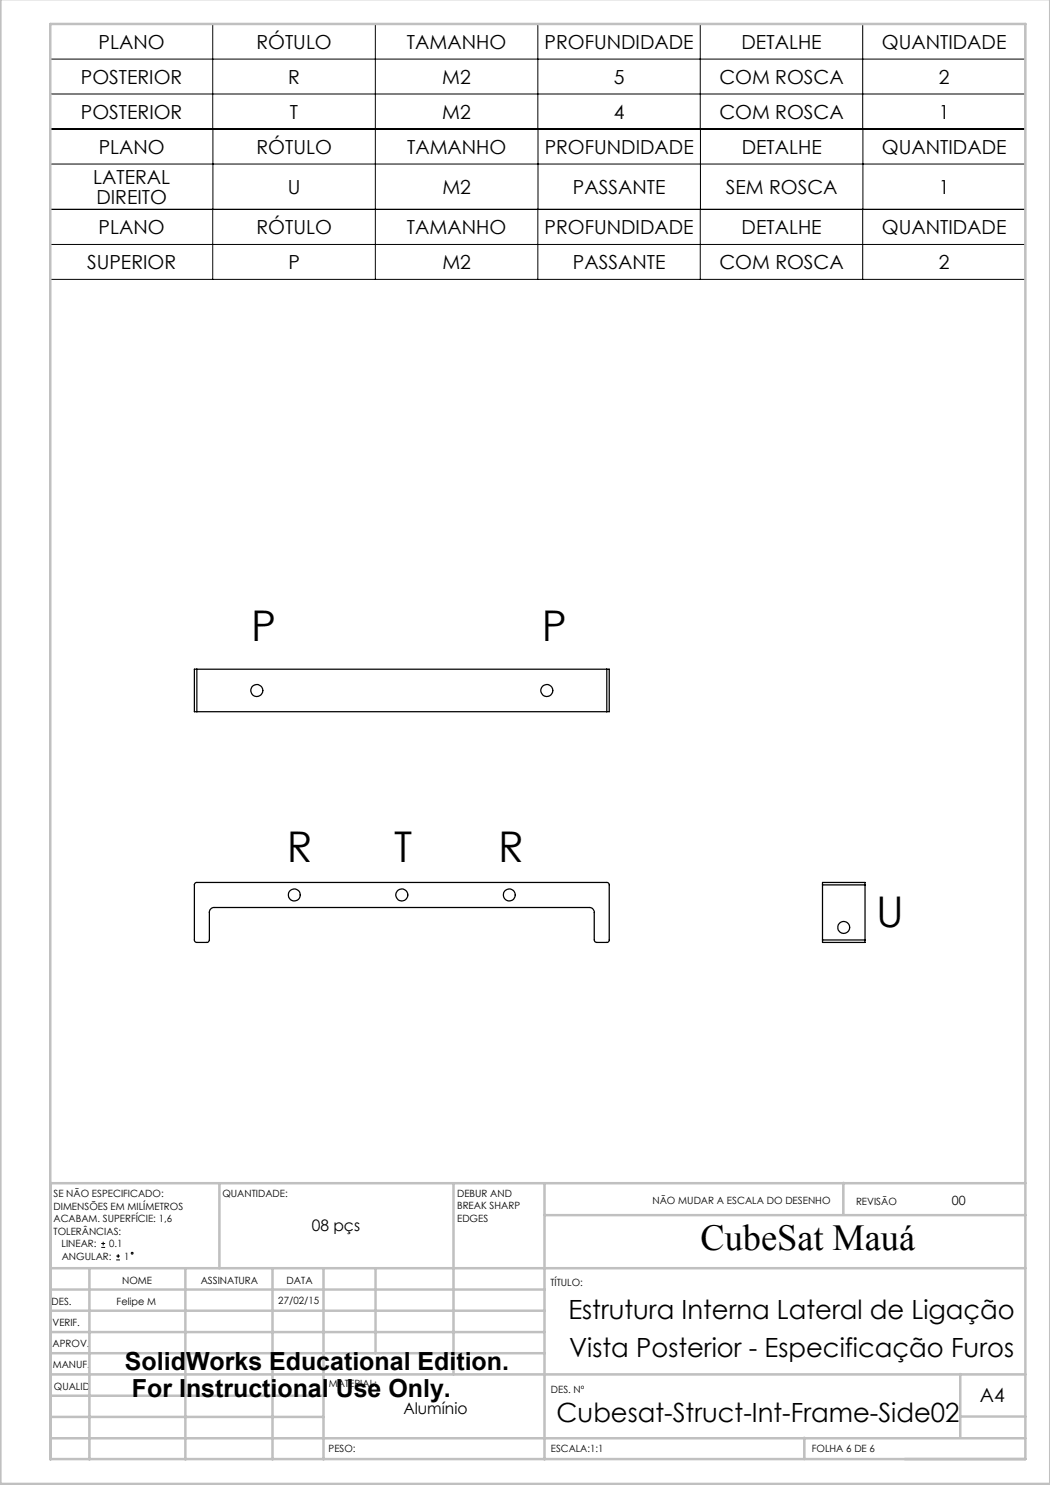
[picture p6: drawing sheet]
<svg xmlns="http://www.w3.org/2000/svg" width="210mm" height="297mm" viewBox="0 0 210 297" stroke-linecap="round" stroke-linejoin="round" font-family="sans-serif">
<g fill="none" stroke="#000" stroke-width=".2">
<path d="M10.1 18.8h195M10.1 11.8h195M42.5 4.8v21M75.1 4.8v51.1M107.6 4.8v21M140.1 4.8v21M172.5 4.8v21M10.1 25.8v16.1M10.1 32.8h195M42.6 25.8v16.1M107.6 25.8v16.1M140.1 25.8v16.1"/>
<path d="M172.6 25.8v16.1M205.1 25.8h-195v-21h195v51.1h-195v-14h195M10.1 48.9h195M42.5 41.9v14M107.6 41.9v14M140.1 41.9v14M172.5 41.9v14M20.2 249.5h.8M20.2 248.7h.8M20.6 248.4v.7M23.2 252h.8M23.2 251.2h.8"/>
<path d="M23.6 250.8v.8"/>
<circle cx="26.4" cy="250.6" r=".19"/>
</g>
<g fill="none" stroke="#c0c0c0" stroke-width=".5">
<path d="M.1 -.1v296.9h209.9v-296.9M10.1 4.8h195v287h-195zM43.9 236.6v17M90.7 236.6v38.3M108.9 236.6v55.3M168.7 236.6v6.3M205.1 236.6h-195v55.3M10.1 253.6h195M10.1 257.9h98.8M17.9 253.6v38.3M37.1 253.6v38.3M54.5 253.6v38.3"/>
<path d="M64.7 253.6v38.3M75.1 253.6v17M108.9 243h96.2M10.1 270.6h98.8M10.1 266.4h98.8M10.1 262.1h98.8M10.1 279.1h54.6M10.1 274.9h195M192.1 274.8v12.7M10.1 287.7h195M10.1 283.4h54.6M160.9 287.5v4.3"/>
<path d="M192.1 283.3h13"/>
</g>
<g fill="none" stroke="#000" stroke-width=".25">
<path d="M39.4 133.8h-.5v8.5h.5M39.4 133.8v8.5M39.4 133.8h82M121.4 133.8h.4v8.5h-.4M121.4 133.8v8.5M39.4 142.3h82M38.9 176.7l.4-.2h82.2l.3 .4v11.2l-.2 .4h-2.3l-.4-.3v-5.7a.96 .96 0 0 0-1-1h-75a.96 .96 0 0 0-1 1v5.5l-.1 .3-.3 .2h-2.3l-.3-.4zM164.5 177v-.5h8.5v.5M164.5 177h8.5M164.5 177v11M173 177v11M164.5 188v.5h8.5v-.5"/>
<path d="M164.5 188h8.5"/>
<circle cx="51.4" cy="138.1" r="1.21"/>
<circle cx="109.4" cy="138.1" r="1.2"/>
<circle cx="58.8" cy="179" r="1.2"/>
<circle cx="80.4" cy="179" r="1.21"/>
<circle cx="101.9" cy="179" r="1.2"/>
<circle cx="168.7" cy="185.5" r="1.2"/>
</g>
<g font-size="8.5">
<text x="50.3" y="128.3">P</text>
<text x="108.4" y="128.3">P</text>
<text x="57.4" y="172.5">R</text>
<text x="78.9" y="172.5">T</text>
<text x="99.7" y="172.5">R</text>
<text x="175.3" y="185.3">U</text>
</g>
<text font-size="7.3" x="140.1" y="249.9">CubeSat Mauá</text>
<g font-size="5.3">
<text x="113.7" y="263.7">Estrutura Interna Lateral de Ligação</text>
<text x="113.8" y="271.4">Vista Posterior - Especificação Furos</text>
<text x="111.3" y="284.3">Cubesat-Struct-Int-Frame-Side02</text>
</g>
<g font-size="5">
<text x="25" y="273.9">SolidWorks Educational Edition.</text>
<text x="26.4" y="279.4">For Instructional Use Only.</text>
</g>
<g font-size="3.9">
<text x="19.7" y="9.8">PLANO</text>
<text x="51.3" y="9.8">RÓTULO</text>
<text x="81.4" y="9.8">TAMANHO</text>
<text x="108.9" y="9.8">PROFUNDIDADE</text>
<text x="148.3" y="9.8">DETALHE</text>
<text x="176.4" y="9.8">QUANTIDADE</text>
<text x="16.2" y="16.8">POSTERIOR</text>
<text x="57.6" y="16.8">R</text>
<text x="88.5" y="16.8">M2</text>
<text x="122.7" y="16.8">5</text>
<text x="143.9" y="16.8">COM ROSCA</text>
<text x="187.7" y="16.8">2</text>
<text x="16.2" y="23.8">POSTERIOR</text>
<text x="58" y="23.8">T</text>
<text x="88.5" y="23.8">M2</text>
<text x="122.7" y="23.8">4</text>
<text x="143.9" y="23.8">COM ROSCA</text>
<text x="187.7" y="23.8">1</text>
<text x="19.7" y="30.7">PLANO</text>
<text x="51.3" y="30.7">RÓTULO</text>
<text x="81.4" y="30.7">TAMANHO</text>
<text x="108.9" y="30.7">PROFUNDIDADE</text>
<text x="148.3" y="30.7">DETALHE</text>
<text x="176.4" y="30.7">QUANTIDADE</text>
<text x="18.6" y="36.8">LATERAL</text>
<text x="19.3" y="40.7">DIREITO</text>
<text x="57.6" y="38.8">U</text>
<text x="88.5" y="38.8">M2</text>
<text x="114.6" y="38.8">PASSANTE</text>
<text x="145.2" y="38.8">SEM ROSCA</text>
<text x="187.8" y="38.8">1</text>
<text x="19.7" y="46.8">PLANO</text>
<text x="51.3" y="46.8">RÓTULO</text>
<text x="81.4" y="46.8">TAMANHO</text>
<text x="108.9" y="46.8">PROFUNDIDADE</text>
<text x="148.3" y="46.8">DETALHE</text>
<text x="176.4" y="46.8">QUANTIDADE</text>
<text x="17.4" y="53.8">SUPERIOR</text>
<text x="57.7" y="53.8">P</text>
<text x="88.5" y="53.8">M2</text>
<text x="114.6" y="53.8">PASSANTE</text>
<text x="143.9" y="53.8">COM ROSCA</text>
<text x="187.8" y="53.8">2</text>
<text x="196" y="280.4">A4</text>
</g>
<g font-size="3.2">
<text x="62.3" y="246.3">08 pçs</text>
<text x="80.7" y="282.8">Alumínio</text>
</g>
<text font-size="2.5" x="190.4" y="240.9">00</text>
<g font-size="2">
<text x="10.7" y="239.5">SE NÃO ESPECIFICADO:</text>
<text x="44.5" y="239.5">QUANTIDADE:</text>
<text x="91.4" y="239.4">DEBUR AND</text>
<text x="10.7" y="242">DIMENSÕES EM MILÍMETROS</text>
<text x="10.7" y="244.5">ACABAM. SUPERFÍCIE: 1,6</text>
<text x="91.4" y="241.9">BREAK SHARP</text>
<text x="91.4" y="244.4">EDGES</text>
<text x="130.5" y="240.8">NÃO MUDAR A ESCALA DO DESENHO</text>
<text x="171.2" y="241">REVISÃO</text>
<text x="10.7" y="247">TOLERÂNCIAS:</text>
<text x="12.3" y="249.5">LINEAR:</text>
<text x="12.3" y="252">ANGULAR:</text>
<text x="21.8" y="249.5">0.1</text>
<text x="24.8" y="252">1</text>
<text x="24.4" y="256.9">NOME</text>
<text x="40.1" y="256.8">ASSINATURA</text>
<text x="57.3" y="256.8">DATA</text>
<text x="110.1" y="257.1">TÍTULO:</text>
<text x="10.3" y="260.9">DES.</text>
<text x="23.3" y="261">Felipe M</text>
<text x="55.7" y="260.8">27/02/15</text>
<text x="10.5" y="269.3">APROV.</text>
<text x="10.5" y="265.2">VERIF.</text>
<text x="10.6" y="273.6">MANUF.</text>
<text x="10.8" y="278">QUALID</text>
<text x="65.8" y="277.4">MATERIAL:</text>
<text x="110.2" y="278.5">DES. Nº</text>
<text x="65.7" y="290.4">PESO:</text>
<text x="110.2" y="290.5">ESCALA:1:1</text>
<text x="162.4" y="290.4">FOLHA 6 DE 6</text>
</g>
</svg>
